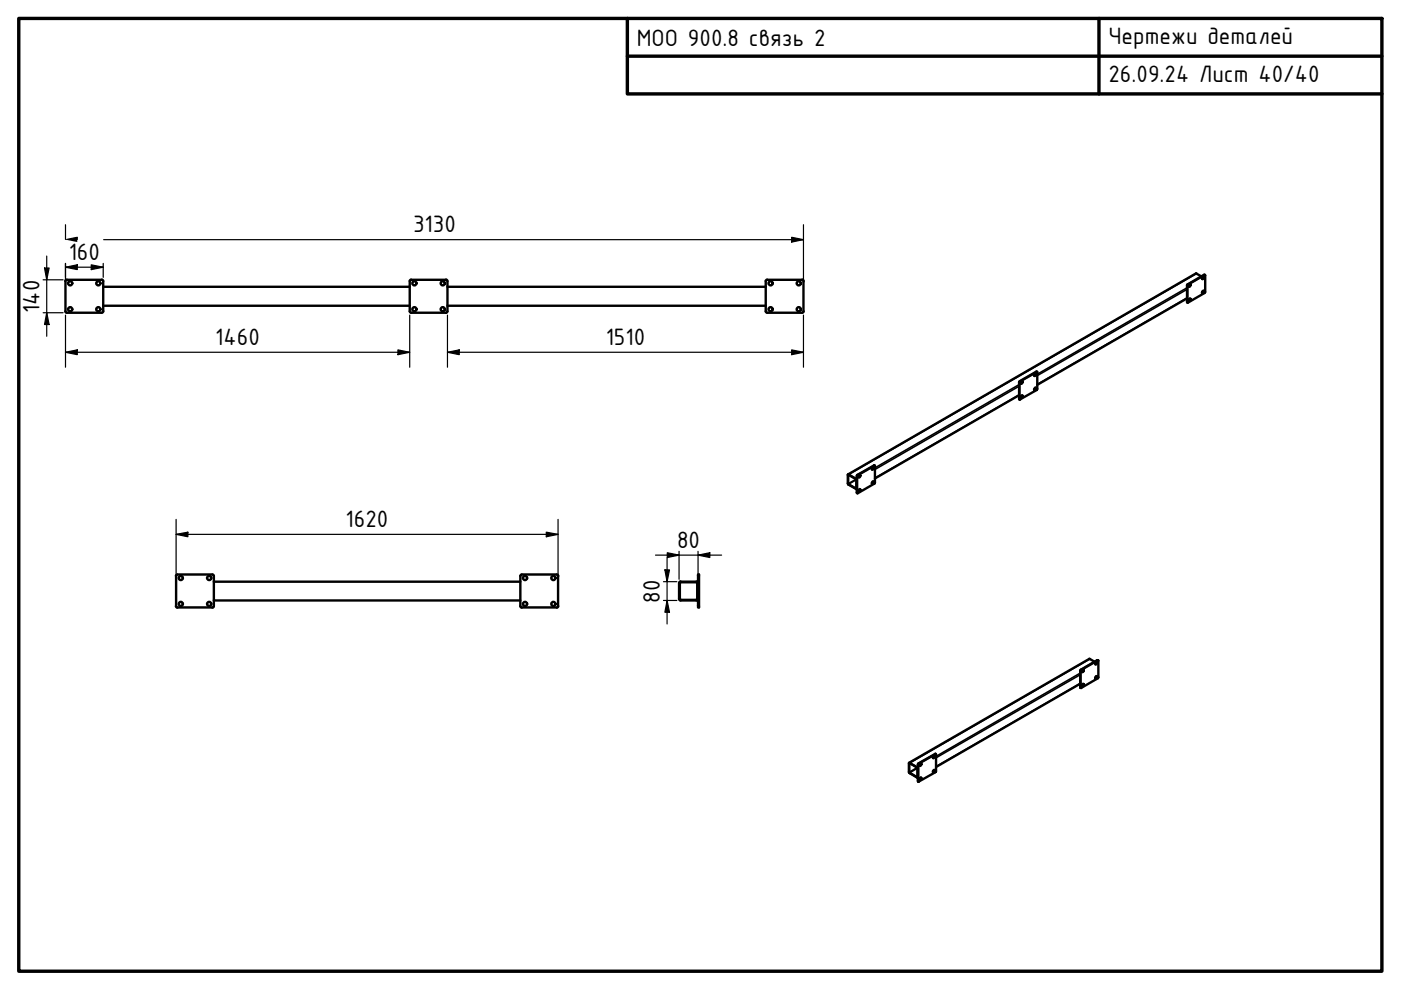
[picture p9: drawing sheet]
<svg xmlns="http://www.w3.org/2000/svg" width="297mm" height="210mm" viewBox="0 0 297 210" stroke-linecap="round" stroke-linejoin="round" font-family="sans-serif">
<!-- layer: Visible (ISO) -->
<g fill="none" stroke="#000" stroke-width=".51">
<path d="M13.9 59.6v6.4M14.2 59.3l-.4 .3M14.2 59.3h7.3M21.6 59.3l.3 .3M21.9 59.6v6.4l-.2 .3h-7.5M86.9 59.6v6.4l.3 .3M87.2 59.3h7.4M87.2 59.3l-.3 .3M94.6 59.3l.3 .3M94.9 59.6v6.4l-.2 .3h-7.5M162.3 59.6v6.4l.2 .3h7.6M162.7 59.3l-.4 .3"/>
<path d="M162.7 59.3h7.4M170.1 59.3l.3 .3M170.3 59.6v6.4M254.7 58.6l-1.1-.6-73.8 42.6M255 58.7l.1 .2M255.1 58.6v.3l-.3 .2M255.5 58.3h-.2l-3.6 2v3.8h.1M13.8 66l.4 .3M21.9 60.8h65M21.9 64.8h65M94.9 60.8h67.4M94.9 64.8h67.4"/>
<path d="M170.4 66l-.3 .3M219.3 79.3l.2-.1a.22 .22 0 0 1 .1 .4 .22 .22 0 0 1-.4 0zM219.5 79.2l-.2 .5M219.9 78.8h-.2l-3.6 2.1v3.7l.1 .1M251.7 63.3l-31.8 18.3M251.8 60.3l3.7-2v3.7l-3.7 2.1zM252.1 60.5l.1-.2a.22 .22 0 0 1 .2 .3 .22 .22 0 0 1-.4 .1zM252.1 63.4l.1-.1a.22 .22 0 0 1 .2 .3 .22 .22 0 0 1-.4 0zM252.3 63.3l-.2 .5M252.3 60.3l-.2 .5M255 61.7a.24 .24 0 0 1 .2 .3 .24 .24 0 0 1-.4 .1zM255.1 61.7v.2l-.3 .2"/>
<path d="M184.9 99.2l.1-.1a.2 .2 0 0 1 .2 .3 .2 .2 0 0 1-.4 0zM185.1 99.1v.2l-.2 .2M185.5 98.7h-.2l-3.6 2.1v3.7l.1 .1M216.1 83.8l-30.6 17.6M216.2 80.9l3.7-2v3.7l-3.6 2.1h-.1zM216.5 80.9h.1a.22 .22 0 0 1 .2 .3 .22 .22 0 0 1-.4 0zM216.6 83.9a.2 .2 0 0 1 .2 .3 .2 .2 0 0 1-.4 0zM216.7 83.8v.4l-.2 .1M216.7 80.8v.4l-.2 .1M219.3 82.4l.1-.1a.23 .23 0 0 1 .3 .2 .23 .23 0 0 1-.4 .2zM219.5 82.2v.2l-.2 .2M179.8 100.7l1.8 .9v2l-1.8-1z"/>
<path d="M181.6 103.7h.1M181.7 101.7l-1.8-1.1h-.2l.1 2.1 1.7 1 .2-.1M181.8 100.9l3.7-2.2-.1 3.8-3.5 2.1-.2-.1zM182.1 103.8h.1a.23 .23 0 0 1 .2 .3 .23 .23 0 0 1-.4 .1zM182.2 100.7a.22 .22 0 0 1 .2 .3 .22 .22 0 0 1-.4 .1zM182.3 103.7l-.1 .3-.2 .2M182.3 100.7l-.1 .4-.2 .1M184.9 102.2l.1-.1a.22 .22 0 0 1 .2 .3 .22 .22 0 0 1-.4 0zM185.1 102.1l-.1 .4h-.1M37.3 128.5l.3 .3M37.6 128.8h7.4M45 121.8l.3 .3v6.4"/>
<path d="M45 121.8l-7.5 .1-.2 .2v6.4M45.3 128.5l-.3 .3M45.3 127.3h65M45.3 123.3h65M110.3 128.5l.3 .3M110.6 128.8h7.4M118.3 122.1v6.4M118.4 122.1l-.4-.3-7.5 .1-.2 .2v6.4M118.4 128.5l-.4 .3M144.3 123.3h3.4M144.3 123.3l-.3 .3v3.6l.3 .1h3.4M147.7 123.5l.1 .1v3.4l-.1 .1"/>
<path d="M147.7 123.3l.3 .3M147.7 123.5h-3.4l-.2 .1 .1 3.5 3.5 .1M148 121.8h.2v7h-.2zM148 127l-.3 .3M232.7 140l-3.7 2.1v3.7l.2 .1M232.7 140h.1M198.4 159.9l-.2-.1-3.6 2.2v3.7h.1M229 145l-30.5 17.6M229.2 142.1l3.7-2v3.6l-3.7 2.2zM229.5 142.1v-.1a.2 .2 0 0 1 .2 .3 .2 .2 0 0 1-.3 0zM229.6 145a.22 .22 0 0 1 .1 .3 .22 .22 0 0 1-.3 0zM229.7 145l-.1 .4-.2 .1"/>
<path d="M229.7 142v.3l-.3 .2M232.1 140.3l-1.1-.6-38.3 22M232.3 140.5l.1-.1a.22 .22 0 0 1 .3 .2 .22 .22 0 0 1-.3 .3l-.2-.1zM232.3 140.4l.2 .2M232.4 143.4a.2 .2 0 0 1 .2 .2 .2 .2 0 0 1-.2 .2 .2 .2 0 0 1-.2-.1zM232.5 143.4v.2l-.3 .2M232.5 140.4v.2l-.3 .2M192.8 161.8l1.7 1v2l-1.7-1zM194.6 162.9l-.2-.2-1.7-1v2.1l1.9 1.1M194.8 161.9l3.7-2-.1 3.7-3.7 2.1v-3.6zM195.1 161.9a.23 .23 0 0 1 .3 .3 .23 .23 0 0 1-.4 .2zM195.2 164.9v.2l-.2 .2"/>
<path d="M195.2 161.9v.2l-.2 .2M197.9 160.3l.1-.1a.22 .22 0 0 1 .1 .4 .22 .22 0 0 1-.3 0zM198 163.3a.21 .21 0 0 1 .1 .3 .21 .21 0 0 1-.3 0zM198.1 163.3v.2l-.3 .2M198.1 160.2l-.3 .5"/>
<circle cx="255.1" cy="59" r=".24"/>
<circle cx="14.9" cy="65.6" r=".44"/>
<circle cx="14.9" cy="60.1" r=".44"/>
<circle cx="20.8" cy="60.1" r=".44"/>
<circle cx="20.8" cy="65.6" r=".44"/>
<circle cx="87.9" cy="60.1" r=".44"/>
<circle cx="87.9" cy="65.6" r=".44"/>
<circle cx="93.9" cy="65.6" r=".44"/>
<circle cx="93.9" cy="60.1" r=".44"/>
<circle cx="163.4" cy="60.1" r=".44"/>
<circle cx="163.4" cy="65.6" r=".44"/>
<circle cx="169.4" cy="60.1" r=".44"/>
<circle cx="169.4" cy="65.6" r=".44"/>
<circle cx="38.3" cy="122.5" r=".44"/>
<circle cx="38.3" cy="128.1" r=".44"/>
<circle cx="44.3" cy="128.1" r=".44"/>
<circle cx="44.3" cy="122.5" r=".44"/>
<circle cx="111.3" cy="122.5" r=".44"/>
<circle cx="111.3" cy="128.1" r=".44"/>
<circle cx="117.3" cy="128.1" r=".44"/>
<circle cx="117.3" cy="122.5" r=".44"/>
<circle cx="195.2" cy="165.2" r=".22"/>
</g>
<!-- layer: Visible Narrow (ISO) -->
<g fill="none" stroke="#000" stroke-width=".34">
<path d="M253.7 58l-73.8 42.6M255.3 58.3h.1M219.7 78.8l.1 .1M251.7 60.5l.1 .1M251.7 64l.1 .1M251.7 61.4l-31.8 18.2M251.7 63.2l-31.8 18.3M251.7 61l-31.8 18.3M251.8 60.3h.1M185.3 98.7h.1M216.1 81.1h.1M216.1 84.6h.1"/>
<path d="M216.1 81.9l-30.6 17.6M216.1 83.7l-30.6 17.7M216.1 81.5l-30.6 17.7M216.2 80.8l.1 .1M179.9 100.7h-.1M181.5 101.6l-1.7 .9M181.6 103.6h-.1M181.6 101.7l-1.7 1M181.7 100.9v.1M181.7 104.4v.1M181.7 101.4l-.2 .1M181.8 100.7l.1 .1"/>
<path d="M231.1 139.7l-38.2 22.1M232.6 140h.1M198.2 159.9h.1M229 142.3h.1M229 145.7l.1 .1M229 144.9l-30.5 17.6M229 143.1l-30.5 17.6M229 142.7l-30.5 17.7M229.2 142h.1M192.9 161.8l-.1 .1M194.4 162.7l-1.6 1M194.5 164.7l-.1 .1"/>
<path d="M194.5 162.9l-1.6 .9M194.6 162.1l.1 .1M194.6 165.6h.1M194.6 162.6l-.2 .1M194.7 161.9h.1"/>
</g>
<!-- layer: Border (ISO) -->
<path d="M4 3.9h289v202h-289zM133 3.9v16h160M133 11.9h160M233 3.9v16" fill="none" stroke="#000" stroke-width=".72"/>
<!-- layer: Dimension (ISO) -->
<g fill="#000">
<path d="M9.4 56.8h1l-.5 2.5zM13.9 50.8l2.5-.5v1zM13.9 56.7l2.5-.6v1.1zM19.3 56.1l2.6 .6-2.6 .5zM167.9 50.3l2.4 .5-2.4 .5zM9.9 66.3l.5 2.5h-1zM13.9 74.7l2.5-.5v1zM84.4 74.2l2.5 .5-2.5 .5zM94.9 74.7l2.5-.5v1zM167.9 74.2l2.4 .5-2.4 .5zM37.3 113.3l2.5-.5v1zM115.8 112.8l2.5 .5-2.5 .5z"/>
<path d="M141.5 117.2l2.5 .5-2.5 .5zM148 117.7l2.5-.5v1zM141 120.8h.9l-.5 2.5zM141.4 127.3l.5 2.5h-.9z"/>
</g>
<g fill="none" stroke="#000" stroke-width=".25">
<path d="M9.1 59.3h4.3M9.4 56.8h1l-.5 2.5zM9.9 54.3v17M13.9 56.7l2.5-.6v1.1zM13.9 47.6v3.2M13.9 55.9v4.1M13.9 56.7h8M14.1 50.8l2.3-.5v.5M19.3 56.1l2.6 .6-2.6 .5zM21.9 55.9v2.9M22 50.8h148.3M167.9 50.3l2.4 .5-2.4 .5z"/>
<path d="M170.3 47.6v12.4M9.1 66.3h4.3M9.9 66.3l.5 2.5h-1zM13.9 74.7l2.5-.5v1zM13.9 66.8v11.1M13.9 74.7h73M84.4 74.2l2.5 .5-2.5 .5zM86.9 66.8v11.1M94.9 74.7l2.5-.5v1zM94.9 74.7h75.4M94.9 66.8v11.1M167.9 74.2l2.4 .5-2.4 .5z"/>
<path d="M170.3 66.8v11.1M37.3 113.3l2.5-.5v1zM37.3 113.3h81M37.3 110.1v12.4M115.8 112.8l2.5 .5-2.5 .5zM118.3 110.1v12.4M139 117.7h14M141.4 118.3v14M141.5 117.2l2.5 .5-2.5 .5zM144 116.9v5.9M148 117.7l2.5-.5v1zM148 116.9v5.9"/>
<path d="M140.7 127.3h2.8M140.7 123.3h2.8M141 120.8h.9l-.5 2.5zM141.4 127.3l.5 2.5h-.9z"/>
</g>
<g font-size="5.4">
<text x="135" y="9.8">МОО 900.8 связь 2</text>
<text x="235" y="9.4">Чертежи деталей</text>
<text x="235" y="17.4">26.09.24 Лист 40/40</text>
<text x="87.6" y="49.2">3130</text>
<text x="14.6" y="55">160</text>
<text x="8.3" y="66.3" transform="rotate(-90 8.3 66.3)">140</text>
<text x="45.6" y="73.1">1460</text>
<text x="128.4" y="73.1">1510</text>
<text x="73.3" y="111.7">1620</text>
<text x="143.6" y="116.1">80</text>
<text x="139.9" y="127.8" transform="rotate(-90 139.9 127.8)">80</text>
</g>
</svg>
